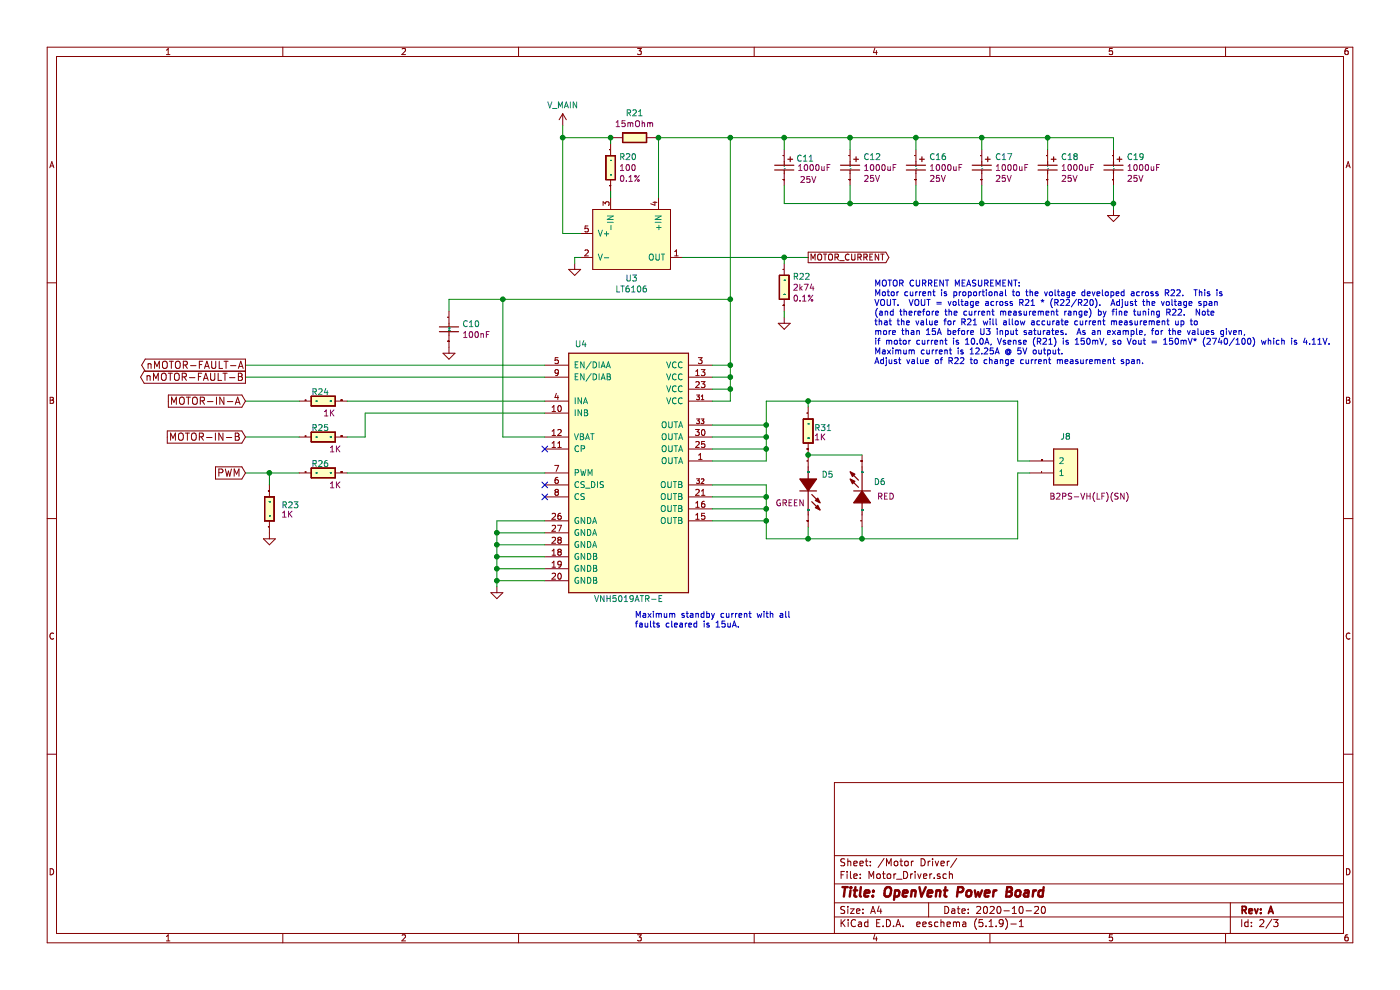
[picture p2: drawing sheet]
EESchema Schematic File Version 4
EELAYER 30 0
EELAYER END
$Descr A4 11693 8268
encoding utf-8
Sheet 2 3
Title "OpenVent Power Board"
Date "2020-10-20"
Rev "A"
Comp ""
Comment1 ""
Comment2 ""
Comment3 ""
Comment4 ""
$EndDescr
Text GLabel 2050 3950 0    60   Input ~ 0
PWM
Text GLabel 2050 3350 0    60   Input ~ 0
MOTOR-IN-A
Text GLabel 2050 3650 0    60   Input ~ 0
MOTOR-IN-B
$Comp
L OV_Power-rescue:GND-OpenVent #GND_016
U 1 1
P 9300 1750
F 0 "#GND_016" H 9300 1750 20  0001 C CNN
F 1 "GND" H 9300 1680 50  0001 C CNN
F 2 "" H 9300 1750 70  0000 C CNN
F 3 "" H 9300 1750 70  0000 C CNN
	1    9300 1750
	1    0    0    -1  
$EndComp
NoConn ~ 4550 3750
Text GLabel 2050 3050 0    60   Output ~ 0
nMOTOR-FAULT-A
Text GLabel 2050 3150 0    60   Output ~ 0
nMOTOR-FAULT-B
Wire Wire Line
	2250 3950 2050 3950
Wire Wire Line
	2500 3950 2250 3950
Wire Wire Line
	2500 3650 2050 3650
Wire Wire Line
	2500 3350 2050 3350
Wire Wire Line
	2900 3950 4550 3950
Wire Wire Line
	3050 3450 4550 3450
Wire Wire Line
	3050 3650 3050 3450
Wire Wire Line
	2900 3650 3050 3650
Wire Wire Line
	2900 3350 4550 3350
Wire Wire Line
	4150 4850 4550 4850
Wire Wire Line
	4150 4750 4550 4750
Wire Wire Line
	4150 4650 4550 4650
Wire Wire Line
	4150 4550 4550 4550
Wire Wire Line
	4150 4450 4550 4450
Wire Wire Line
	4150 4350 4150 4450
Wire Wire Line
	4200 3650 4550 3650
Wire Wire Line
	6400 4500 6400 4350
Wire Wire Line
	6750 4500 6400 4500
Wire Wire Line
	7200 4500 6750 4500
Wire Wire Line
	8500 4500 7200 4500
Wire Wire Line
	6400 4150 6400 4050
Wire Wire Line
	6400 4250 6400 4150
Wire Wire Line
	6400 4350 6400 4250
Wire Wire Line
	6400 3750 6400 3850
Wire Wire Line
	6400 3650 6400 3750
Wire Wire Line
	6400 3550 6400 3650
Wire Wire Line
	6100 3250 6100 3350
Wire Wire Line
	6100 3150 6100 3250
Wire Wire Line
	6100 3050 6100 3150
Wire Wire Line
	6550 1700 6550 1550
Wire Wire Line
	7100 1700 6550 1700
Wire Wire Line
	4150 4750 4150 4850
Wire Wire Line
	4150 4650 4150 4750
Wire Wire Line
	4150 4550 4150 4650
Wire Wire Line
	4150 4450 4150 4550
Wire Wire Line
	6750 4500 6750 4400
Wire Wire Line
	7200 4500 7200 4400
Wire Wire Line
	7100 1550 7100 1700
Connection ~ 2250 3950
Connection ~ 4150 4750
Connection ~ 4150 4650
Connection ~ 4150 4550
Connection ~ 4150 4450
Connection ~ 6100 3250
Connection ~ 6100 3150
Connection ~ 6400 4350
Connection ~ 6400 4250
Connection ~ 6400 4150
Connection ~ 6400 3750
Connection ~ 6400 3650
Connection ~ 6400 3550
Connection ~ 6750 4500
Connection ~ 7200 4500
$Comp
L OV_Power-rescue:1K_0603_Chip_Resistor,_1%,_0.1W-OpenVent R24
U 1 1
P 2600 3250
F 0 "R24" H 2600 3200 50  0000 L BNN
F 1 "1K_0603_Chip_Resistor,_1%,_0.1W" H 2800 3000 50  0001 C CNN
F 2 "Resistor_SMD:R_0603_1608Metric" H 2550 3000 60  0001 C CNN
F 3 "" H 2550 3000 60  0001 C CNN
F 4 "1%" V 950 550 50  0001 C CNN "Tolerance"
F 5 "1K" H 2750 3050 50  0000 C CNN "Val"
F 6 "0.1W" H 2600 3250 50  0001 C CNN "Watt"
	1    2600 3250
	1    0    0    -1  
$EndComp
$Comp
L OV_Power-rescue:VNH5019ATR-E-OpenVent U4
U 1 1
P 4550 4850
F 0 "U4" H 4800 6800 50  0000 L BNN
F 1 "VNH5019ATR-E" H 5250 4700 50  0000 C CNN
F 2 "Package_SO:ST_MultiPowerSO-30" H 4550 4850 50  0001 C CNN
F 3 "http://www.st.com/content/ccc/resource/technical/document/datasheet/1c/26/60/a8/3e/70/4c/e1/CD00234623.pdf/files/CD00234623.pdf/jcr:content/translations/en.CD00234623.pdf" H 4550 4850 60  0001 C CNN
F 4 "STMicroelectronics" H 4550 4850 50  0001 C CNN "Mfr"
F 5 "VNH5019ATR-E" H 4550 4850 50  0001 C CNN "Mfr_PN"
F 6 "IC MTR DRV 5.5-24V MULTIPWRSO-30" H 4550 4850 50  0001 C CNN "Desc"
F 7 "Motor Driver Power MOSFET Parallel, PWM MultiPowerSO-30" H 4550 4850 50  0001 C CNN "Detailed"
F 8 "DigiKey" H 4550 4850 50  0001 C CNN "DistName"
F 9 "497-13073-2-ND" H 4550 4850 50  0001 C CNN "Dist_PN"
	1    4550 4850
	1    0    0    -1  
$EndComp
$Comp
L OV_Power-rescue:1K_0603_Chip_Resistor,_1%,_0.1W-OpenVent R25
U 1 1
P 2600 3550
F 0 "R25" H 2600 3500 50  0000 L BNN
F 1 "1K_0603_Chip_Resistor,_1%,_0.1W" H 2850 3300 50  0001 C CNN
F 2 "Resistor_SMD:R_0603_1608Metric" H 2550 3300 60  0001 C CNN
F 3 "" H 2550 3300 60  0001 C CNN
F 4 "1%" H 2650 3350 50  0001 C CNN "Tolerance"
F 5 "1K" H 2800 3350 50  0000 C CNN "Val"
	1    2600 3550
	1    0    0    -1  
$EndComp
$Comp
L OV_Power-rescue:1K_0603_Chip_Resistor,_1%,_0.1W-OpenVent R26
U 1 1
P 2600 3850
F 0 "R26" H 2600 3800 50  0000 L BNN
F 1 "1K_0603_Chip_Resistor,_1%,_0.1W" H 2850 3600 50  0001 C CNN
F 2 "Resistor_SMD:R_0603_1608Metric" H 2600 3510 60  0001 C CNN
F 3 "" H 2600 3510 60  0001 C CNN
F 4 "1%" H 2650 3650 50  0001 C CNN "Tolerance"
F 5 "1K" H 2800 3650 50  0000 C CNN "Val"
	1    2600 3850
	1    0    0    -1  
$EndComp
$Comp
L OV_Power-rescue:LED_Red_0603_SMD-OpenVent D6
U 1 1
P 7200 4400
AR Path="/5F8DD0F3" Ref="D6"  Part="1" 
AR Path="/5FADD2CF/5F8DD0F3" Ref="D6"  Part="1" 
F 0 "D6" V 7600 4200 50  0000 L BNN
F 1 "LED_Red_0603_SMD" V 7510 4320 50  0001 C CNN
F 2 "LED_SMD:LED_0603_1608Metric" H 7510 4320 50  0001 C CNN
F 3 "http://optoelectronics.liteon.com/upload/download/DS22-2005-077/LTST-C193KRKT-5A.PDF" H 7510 4320 50  0001 C CNN
F 4 "LTST-C193KRKT-5A" V 950 550 50  0001 C CNN "Mfr_PN"
F 5 "RED" V 7450 4200 50  0000 C CNN "Colour"
F 6 "LED RED CLEAR CHIP SMD" H 7200 4400 50  0001 C CNN "Desc"
F 7 "Red 631nm LED Indication - Discrete 2V 0603 (1608 Metric)" H 7200 4400 50  0001 C CNN "Detailed"
F 8 "DigiKey" H 7200 4400 50  0001 C CNN "DistName"
F 9 "160-1830-2-ND" H 7200 4400 50  0001 C CNN "Dist_PN"
F 10 "Lite-On Inc." H 7200 4400 50  0001 C CNN "Mfr"
	1    7200 4400
	0    -1   -1   0   
$EndComp
$Comp
L OV_Power-rescue:LED_GREEN_0603_SMD-OpenVent D5
U 1 1
P 6750 3800
F 0 "D5" V 6940 3910 50  0000 L BNN
F 1 "LED_GREEN_0603_SMD" V 7040 3910 60  0001 C CNN
F 2 "LED_SMD:LED_0603_1608Metric" H 7040 3910 50  0001 C CNN
F 3 "https://www.rohm.com/datasheet/SML-D12M8W(C)/sml-d12x8(c)-e" H 7040 3910 50  0001 C CNN
F 4 "SML-D12M8WT86C" V 950 550 60  0001 C CNN "Mfr_PN"
F 5 "GREEN" V 7150 3650 50  0000 C CNN "Colour"
F 6 "LED YELLOW/GREEN 1608 SMD" H 6750 3800 50  0001 C CNN "Desc"
F 7 "Yellow-Green 572nm LED Indication - Discrete 2.2V 0603 (1608 Metric)" H 6750 3800 50  0001 C CNN "Detailed"
F 8 "DigiKey" H 6750 3800 50  0001 C CNN "DistName"
F 9 "SML-D12M8WT86CTR-ND" H 6750 3800 50  0001 C CNN "Dist_PN"
F 10 "Rohm Semiconductor" H 6750 3800 50  0001 C CNN "Mfr"
	1    6750 3800
	0    1    1    0   
$EndComp
$Comp
L OV_Power-rescue:1K_0603_Chip_Resistor,_1%,_0.1W-OpenVent R31
U 1 1
P 6850 3500
F 0 "R31" V 6950 3450 50  0000 L BNN
F 1 "1K_0603_Chip_Resistor,_1%,_0.1W" V 7050 3450 50  0001 C CNN
F 2 "Resistor_SMD:R_0603_1608Metric" H 7150 3440 60  0001 C CNN
F 3 "" H 7150 3440 60  0001 C CNN
F 4 "1%" V 950 550 50  0000 C CNN "Tolerance"
F 5 "1K" V 7000 3500 50  0000 C CNN "Val"
	1    6850 3500
	0    1    1    0   
$EndComp
$Comp
L OV_Power-rescue:1000uF_25V_Aluminium_SMD_Capacitor,_20%-OpenVent C11
U 1 1
P 6550 1250
AR Path="/5F8DD0EF" Ref="C11"  Part="1" 
AR Path="/5FADD2CF/5F8DD0EF" Ref="C11"  Part="1" 
F 0 "C11" V 6650 1350 50  0000 L BNN
F 1 "1000uF_25V_Aluminium_SMD_Capacitor,_20%" V 6800 1340 50  0001 C CNN
F 2 "Capacitor_SMD:CP_Elec_10x10" H 6550 1250 60  0001 C CNN
F 3 "https://www.digikey.com/en/product-highlight/u/united-chemi-con/mzs-series-aluminum-electrolytic-capacitors" H 6550 1250 60  0001 C CNN
F 4 "1000uF" V 6700 1500 50  0000 C CNN "Val"
F 5 "25V" V 6800 1450 50  0000 C CNN "Voltage"
F 6 "CAP ALUM 1000UF 20% 25V SMD" H 6550 1250 50  0001 C CNN "Desc"
F 7 "Aluminum Electrolytic Capacitors Radial, Can - SMD 60mOhm @ 100kHz 2000 Hrs @ 105°C" H 6550 1250 50  0001 C CNN "Detailed"
F 8 "DigiKey" H 6550 1250 50  0001 C CNN "DistName"
F 9 "565-5120-2-ND" H 6550 1250 50  0001 C CNN "Dist_PN"
F 10 "United Chemi-Con" H 6550 1250 50  0001 C CNN "Mfr"
F 11 "EMZS250ARA102MJA0G" H 6550 1250 50  0001 C CNN "Mfr_PN"
F 12 "20%" H 6550 1250 50  0001 C CNN "Tolerance"
	1    6550 1250
	0    1    1    0   
$EndComp
$Comp
L OV_Power-rescue:GND-OpenVent #GND_012
U 1 1
P 2250 4450
F 0 "#GND_012" H 2250 4450 20  0001 C CNN
F 1 "GND" H 2250 4380 50  0001 C CNN
F 2 "" H 2250 4450 70  0000 C CNN
F 3 "" H 2250 4450 70  0000 C CNN
	1    2250 4450
	1    0    0    -1  
$EndComp
$Comp
L OV_Power-rescue:1K_0603_Chip_Resistor,_1%,_0.1W-OpenVent R23
U 1 1
P 2150 4350
F 0 "R23" V 2250 4150 50  0000 R TNN
F 1 "1K_0603_Chip_Resistor,_1%,_0.1W" V 2150 4150 50  0001 C CNN
F 2 "Resistor_SMD:R_0603_1608Metric" H 2050 4210 60  0001 C CNN
F 3 "" H 2050 4210 60  0001 C CNN
F 4 "1%" V 2150 4400 50  0001 C CNN "Tolerance"
F 5 "1K" V 2200 4100 50  0000 C CNN "Val"
	1    2150 4350
	0    -1   -1   0   
$EndComp
Wire Wire Line
	2250 3950 2250 4050
Wire Wire Line
	6400 3350 6750 3350
$Comp
L OV_Power-rescue:1000uF_25V_Aluminium_SMD_Capacitor,_20%-OpenVent C12
U 1 1
P 7100 1250
AR Path="/5F9BE2A3" Ref="C12"  Part="1" 
AR Path="/5FADD2CF/5F9BE2A3" Ref="C12"  Part="1" 
F 0 "C12" V 7159 1360 50  0000 L CNN
F 1 "1000uF_25V_Aluminium_SMD_Capacitor,_20%" H 7100 1250 50  0001 C CNN
F 2 "Capacitor_SMD:CP_Elec_10x10" H 7100 1250 60  0001 C CNN
F 3 "https://www.digikey.com/en/product-highlight/u/united-chemi-con/mzs-series-aluminum-electrolytic-capacitors" H 7100 1250 60  0001 C CNN
F 4 "1000uF" V 7250 1360 50  0000 L CNN "Val"
F 5 "25V" V 7341 1360 50  0000 L CNN "Voltage"
F 6 "CAP ALUM 1000UF 20% 25V SMD" H 7100 1250 50  0001 C CNN "Desc"
F 7 "Aluminum Electrolytic Capacitors Radial, Can - SMD 60mOhm @ 100kHz 2000 Hrs @ 105°C" H 7100 1250 50  0001 C CNN "Detailed"
F 8 "DigiKey" H 7100 1250 50  0001 C CNN "DistName"
F 9 "565-5120-2-ND" H 7100 1250 50  0001 C CNN "Dist_PN"
F 10 "United Chemi-Con" H 7100 1250 50  0001 C CNN "Mfr"
F 11 "EMZS250ARA102MJA0G" H 7100 1250 50  0001 C CNN "Mfr_PN"
F 12 "20%" H 7100 1250 50  0001 C CNN "Tolerance"
	1    7100 1250
	0    1    1    0   
$EndComp
Connection ~ 6750 3800
Wire Wire Line
	6750 3800 7200 3800
Wire Wire Line
	6100 3350 5950 3350
Wire Wire Line
	6400 3850 5950 3850
Wire Wire Line
	6400 4050 5950 4050
Wire Wire Line
	6100 3250 5950 3250
Wire Wire Line
	6100 3150 5950 3150
Wire Wire Line
	6100 3050 5950 3050
Wire Wire Line
	6400 4350 5950 4350
Wire Wire Line
	6400 4250 5950 4250
Wire Wire Line
	6400 4150 5950 4150
Wire Wire Line
	6400 3750 5950 3750
Wire Wire Line
	6400 3650 5950 3650
Wire Wire Line
	6400 3550 5950 3550
$Comp
L OV_Power-rescue:V_MAIN-OpenVent #PWR020
U 1 1
P 4700 1050
F 0 "#PWR020" H 4700 900 50  0001 C CNN
F 1 "V_MAIN" H 4700 1223 50  0000 C CNN
F 2 "" H 4700 1050 50  0001 C CNN
F 3 "" H 4700 1050 50  0001 C CNN
	1    4700 1050
	1    0    0    -1  
$EndComp
Wire Wire Line
	2050 3150 4550 3150
Wire Wire Line
	2050 3050 4550 3050
Wire Wire Line
	6400 3350 6400 3550
Wire Wire Line
	6750 3400 6750 3350
Connection ~ 6750 3350
Wire Wire Line
	6750 3350 8500 3350
Text Notes 5300 5250 0    50   ~ 0
Maximum standby current with all\nfaults cleared is 15uA.
$Comp
L OV_Power-rescue:GND-OpenVent #GND_020
U 1 1
P 4150 4900
F 0 "#GND_020" H 4150 4900 20  0001 C CNN
F 1 "GND" H 4150 4830 50  0001 C CNN
F 2 "" H 4150 4900 70  0000 C CNN
F 3 "" H 4150 4900 70  0000 C CNN
	1    4150 4900
	1    0    0    -1  
$EndComp
Wire Wire Line
	4150 4900 4150 4850
Connection ~ 4150 4850
$Comp
L OV_Power-rescue:LT6106-F_ICs U3
U 1 1
P 4850 2150
F 0 "U3" H 5275 1977 50  0000 C CNN
F 1 "LT6106" H 5275 1886 50  0000 C CNN
F 2 "Package_TO_SOT_SMD:TSOT-23-5" H 5300 1900 50  0001 C CNN
F 3 "https://www.analog.com/media/en/technical-documentation/data-sheets/6106fb.pdf" H 5200 2100 50  0001 C CNN
F 4 "Analog Devices Inc." H 4850 2150 50  0001 C CNN "Mfr"
F 5 "LT6106IS5#TRPBF" H 4850 2150 50  0001 C CNN "Mfr_PN"
F 6 "IC CURR SENSE 1 CIRCUIT TSOT23-5" H 4850 2150 50  0001 C CNN "Desc"
F 7 "Current Sense Amplifier 1 Circuit  TSOT-23-5" H 4850 2150 50  0001 C CNN "Detailed"
	1    4850 2150
	1    0    0    -1  
$EndComp
Wire Wire Line
	4150 4350 4550 4350
NoConn ~ 4550 4050
NoConn ~ 4550 4150
$Comp
L OV_Power-rescue:R_0603_100_0.1W_0.1%-OpenVent R20
U 1 1
P 5200 1300
F 0 "R20" V 5209 1270 50  0000 L CNN
F 1 "R_0603_100_0.1W_0.1%" H 5200 1300 50  0001 C CNN
F 2 "Resistor_SMD:R_0603_1608Metric" H 5200 1300 60  0001 C CNN
F 3 "https://www.yageo.com/upload/media/product/productsearch/datasheet/rchip/PYu-RT_1-to-0.01_RoHS_L_12.pdf" H 5200 1300 60  0001 C CNN
F 4 "100" V 5300 1270 50  0000 L CNN "Val"
F 5 "0.1%" V 5391 1270 50  0000 L CNN "Tolerance"
F 6 "0.1W" H 5200 1300 50  0001 C CNN "Watt"
F 7 "Yageo" H 5200 1300 50  0001 C CNN "Mfr"
F 8 "RT0603BRD07100RL" H 5200 1300 50  0001 C CNN "Mfr_PN"
F 9 "RES SMD 100 OHM 0.1% 1/10W 0603" H 5200 1300 50  0001 C CNN "Desc"
F 10 "100 Ohms ±0.1% 0.1W, 1/10W Chip Resistor 0603 (1608 Metric)  Thin Film" H 5200 1300 50  0001 C CNN "Detailed"
	1    5200 1300
	0    1    1    0   
$EndComp
Wire Wire Line
	5100 1150 4700 1150
Wire Wire Line
	4700 1150 4700 1050
Wire Wire Line
	5100 1200 5100 1150
Wire Wire Line
	5100 1600 5100 1650
Wire Wire Line
	4850 1950 4700 1950
Wire Wire Line
	4700 1950 4700 1150
Connection ~ 4700 1150
Wire Wire Line
	5500 1650 5500 1150
Wire Wire Line
	5500 1150 6100 1150
Wire Wire Line
	6100 1150 6100 2500
Connection ~ 6100 3050
$Comp
L OV_Power-rescue:GND-OpenVent #GND_013
U 1 1
P 4800 2200
F 0 "#GND_013" H 4800 2200 20  0001 C CNN
F 1 "GND" H 4800 2130 50  0001 C CNN
F 2 "" H 4800 2200 70  0000 C CNN
F 3 "" H 4800 2200 70  0000 C CNN
	1    4800 2200
	1    0    0    -1  
$EndComp
Wire Wire Line
	4850 2150 4800 2150
Wire Wire Line
	4800 2150 4800 2200
$Comp
L OV_Power-rescue:GND-OpenVent #GND_014
U 1 1
P 6550 2650
F 0 "#GND_014" H 6550 2650 20  0001 C CNN
F 1 "GND" H 6550 2580 50  0001 C CNN
F 2 "" H 6550 2650 70  0000 C CNN
F 3 "" H 6550 2650 70  0000 C CNN
	1    6550 2650
	1    0    0    -1  
$EndComp
Wire Wire Line
	5700 2150 6550 2150
Wire Wire Line
	6550 2150 6550 2200
Wire Wire Line
	6550 2600 6550 2650
Text GLabel 6750 2150 2    50   Output ~ 0
MOTOR_CURRENT
Wire Wire Line
	6750 2150 6550 2150
Connection ~ 6550 2150
Text Notes 7300 3050 0    50   ~ 0
MOTOR CURRENT MEASUREMENT:\nMotor current is proportional to the voltage developed across R22.  This is\nVOUT.  VOUT = voltage across R21 * (R22/R20).  Adjust the voltage span\n(and therefore the current measurement range) by fine tuning R22.  Note\nthat the value for R21 will allow accurate current measurement up to\nmore than 15A before U3 input saturates.  As an example, for the values given,\nif motor current is 10.0A, Vsense (R21) is 150mV, so Vout = 150mV* (2740/100) which is 4.11V.\nMaximum current is 12.25A @ 5V output.\nAdjust value of R22 to change current measurement span.
Wire Wire Line
	6100 1150 6550 1150
Wire Wire Line
	6550 1150 6550 1250
Connection ~ 6100 1150
$Comp
L OV_Power-rescue:R_0603_2k74_0.1W_0.1%-OpenVent R22
U 1 1
P 6650 2300
F 0 "R22" V 6659 2270 50  0000 L CNN
F 1 "R_0603_2k74_0.1W_0.1%" H 6650 2300 50  0001 C CNN
F 2 "Resistor_SMD:R_0603_1608Metric" H 6650 2300 60  0001 C CNN
F 3 "https://www.yageo.com/upload/media/product/productsearch/datasheet/rchip/PYu-RT_1-to-0.01_RoHS_L_12.pdf" H 6650 2300 60  0001 C CNN
F 4 "2k74" V 6750 2270 50  0000 L CNN "Val"
F 5 "0.1%" V 6841 2270 50  0000 L CNN "Tolerance"
F 6 "0.1W" H 6650 2300 50  0001 C CNN "Watt"
F 7 "Yageo" H 6650 2300 50  0001 C CNN "Mfr"
F 8 "RT0603BRE072K74L" H 6650 2300 50  0001 C CNN "Mfr_PN"
F 9 "RES SMD 2.74KOHM 0.1% 1/10W 0603" H 6650 2300 50  0001 C CNN "Desc"
F 10 "2.74 kOhms ±0.1% 0.1W, 1/10W Chip Resistor 0603 (1608 Metric)  Thin Film" H 6650 2300 50  0001 C CNN "Detailed"
	1    6650 2300
	0    1    1    0   
$EndComp
$Comp
L OV_Power-rescue:R_2512_15m_cursense-OpenVent R21
U 1 1
P 5300 1150
F 0 "R21" H 5300 1357 50  0000 C CNN
F 1 "R_2512_15m_cursense" H 5530 1110 50  0001 L CNN
F 2 "Resistor_SMD:R_2512_6332Metric" H 5500 1150 50  0001 C CNN
F 3 "https://riedon.com/media/pdf/CSR.pdf" H 5500 1150 50  0001 C CNN
F 4 "15mOhm" H 5300 1266 50  0000 C CNN "Val"
F 5 "1%" H 5500 1150 50  0001 C CNN "tol"
F 6 "2W" H 5500 1150 50  0001 C CNN "Watt"
F 7 "Riedon" H 5500 1150 50  0001 C CNN "Mfr"
F 8 "CSR2512A0R015F" H 5500 1150 50  0001 C CNN "Mfr_Pn"
F 9 "RES 0.015 OHM 1% 2W 2512" H 5500 1150 50  0001 C CNN "Desc"
F 10 "15 mOhms ±1% 2W Chip Resistor 2512 (6432 Metric) Current Sense, Non-Inductive Metal Element" H 5500 1150 50  0001 C CNN "Detailed"
F 11 "CSR2512A0R015F" H 5300 1150 50  0001 C CNN "Mfr_PN"
F 12 "1%" H 5300 1150 50  0001 C CNN "Tolerance"
	1    5300 1150
	1    0    0    -1  
$EndComp
Connection ~ 5100 1150
Connection ~ 5500 1150
$Comp
L OV_Power-rescue:100nF_0603_Ceramic_Capacitor,_10%,_X7R,_25V-OpenVent C10
U 1 1
P 3850 2700
F 0 "C10" V 3854 2710 50  0000 L CNN
F 1 "100nF_0603_Ceramic_Capacitor,_10%,_X7R,_25V" H 3850 2700 50  0001 C CNN
F 2 "Capacitor_SMD:C_0603_1608Metric" H 3850 2700 50  0001 C CNN
F 3 "" H 3850 2700 50  0001 C CNN
F 4 "100nF" V 3945 2710 50  0000 L CNN "Val"
F 5 "25V" H 3850 2700 50  0001 C CNN "Voltage"
F 6 "10%" H 3850 2700 50  0001 C CNN "Tolerance"
	1    3850 2700
	0    1    1    0   
$EndComp
$Comp
L OV_Power-rescue:GND-OpenVent #GND_0101
U 1 1
P 3750 2900
F 0 "#GND_0101" H 3750 2900 20  0001 C CNN
F 1 "GND" H 3750 2830 50  0001 C CNN
F 2 "" H 3750 2900 70  0000 C CNN
F 3 "" H 3750 2900 70  0000 C CNN
	1    3750 2900
	1    0    0    -1  
$EndComp
Wire Wire Line
	3750 2600 3750 2500
Wire Wire Line
	3750 2500 4200 2500
Wire Wire Line
	4200 2500 4200 3650
$Comp
L OV_Power-rescue:1000uF_25V_Aluminium_SMD_Capacitor,_20%-OpenVent C16
U 1 1
P 7650 1250
AR Path="/5FE5727D" Ref="C16"  Part="1" 
AR Path="/5FADD2CF/5FE5727D" Ref="C16"  Part="1" 
F 0 "C16" V 7709 1360 50  0000 L CNN
F 1 "1000uF_25V_Aluminium_SMD_Capacitor,_20%" H 7650 1250 50  0001 C CNN
F 2 "Capacitor_SMD:CP_Elec_10x10" H 7650 1250 60  0001 C CNN
F 3 "https://www.digikey.com/en/product-highlight/u/united-chemi-con/mzs-series-aluminum-electrolytic-capacitors" H 7650 1250 60  0001 C CNN
F 4 "1000uF" V 7800 1360 50  0000 L CNN "Val"
F 5 "25V" V 7891 1360 50  0000 L CNN "Voltage"
F 6 "CAP ALUM 1000UF 20% 25V SMD" H 7650 1250 50  0001 C CNN "Desc"
F 7 "Aluminum Electrolytic Capacitors Radial, Can - SMD 60mOhm @ 100kHz 2000 Hrs @ 105°C" H 7650 1250 50  0001 C CNN "Detailed"
F 8 "DigiKey" H 7650 1250 50  0001 C CNN "DistName"
F 9 "565-5120-2-ND" H 7650 1250 50  0001 C CNN "Dist_PN"
F 10 "United Chemi-Con" H 7650 1250 50  0001 C CNN "Mfr"
F 11 "EMZS250ARA102MJA0G" H 7650 1250 50  0001 C CNN "Mfr_PN"
F 12 "20%" H 7650 1250 50  0001 C CNN "Tolerance"
	1    7650 1250
	0    1    1    0   
$EndComp
$Comp
L OV_Power-rescue:1000uF_25V_Aluminium_SMD_Capacitor,_20%-OpenVent C17
U 1 1
P 8200 1250
AR Path="/5FE579F4" Ref="C17"  Part="1" 
AR Path="/5FADD2CF/5FE579F4" Ref="C17"  Part="1" 
F 0 "C17" V 8259 1360 50  0000 L CNN
F 1 "1000uF_25V_Aluminium_SMD_Capacitor,_20%" H 8200 1250 50  0001 C CNN
F 2 "Capacitor_SMD:CP_Elec_10x10" H 8200 1250 60  0001 C CNN
F 3 "https://www.digikey.com/en/product-highlight/u/united-chemi-con/mzs-series-aluminum-electrolytic-capacitors" H 8200 1250 60  0001 C CNN
F 4 "1000uF" V 8350 1360 50  0000 L CNN "Val"
F 5 "25V" V 8441 1360 50  0000 L CNN "Voltage"
F 6 "CAP ALUM 1000UF 20% 25V SMD" H 8200 1250 50  0001 C CNN "Desc"
F 7 "Aluminum Electrolytic Capacitors Radial, Can - SMD 60mOhm @ 100kHz 2000 Hrs @ 105°C" H 8200 1250 50  0001 C CNN "Detailed"
F 8 "DigiKey" H 8200 1250 50  0001 C CNN "DistName"
F 9 "565-5120-2-ND" H 8200 1250 50  0001 C CNN "Dist_PN"
F 10 "United Chemi-Con" H 8200 1250 50  0001 C CNN "Mfr"
F 11 "EMZS250ARA102MJA0G" H 8200 1250 50  0001 C CNN "Mfr_PN"
F 12 "20%" H 8200 1250 50  0001 C CNN "Tolerance"
	1    8200 1250
	0    1    1    0   
$EndComp
$Comp
L OV_Power-rescue:1000uF_25V_Aluminium_SMD_Capacitor,_20%-OpenVent C18
U 1 1
P 8750 1250
AR Path="/5FE58241" Ref="C18"  Part="1" 
AR Path="/5FADD2CF/5FE58241" Ref="C18"  Part="1" 
F 0 "C18" V 8809 1360 50  0000 L CNN
F 1 "1000uF_25V_Aluminium_SMD_Capacitor,_20%" H 8750 1250 50  0001 C CNN
F 2 "Capacitor_SMD:CP_Elec_10x10" H 8750 1250 60  0001 C CNN
F 3 "https://www.digikey.com/en/product-highlight/u/united-chemi-con/mzs-series-aluminum-electrolytic-capacitors" H 8750 1250 60  0001 C CNN
F 4 "1000uF" V 8900 1360 50  0000 L CNN "Val"
F 5 "25V" V 8991 1360 50  0000 L CNN "Voltage"
F 6 "CAP ALUM 1000UF 20% 25V SMD" H 8750 1250 50  0001 C CNN "Desc"
F 7 "Aluminum Electrolytic Capacitors Radial, Can - SMD 60mOhm @ 100kHz 2000 Hrs @ 105°C" H 8750 1250 50  0001 C CNN "Detailed"
F 8 "DigiKey" H 8750 1250 50  0001 C CNN "DistName"
F 9 "565-5120-2-ND" H 8750 1250 50  0001 C CNN "Dist_PN"
F 10 "United Chemi-Con" H 8750 1250 50  0001 C CNN "Mfr"
F 11 "EMZS250ARA102MJA0G" H 8750 1250 50  0001 C CNN "Mfr_PN"
F 12 "20%" H 8750 1250 50  0001 C CNN "Tolerance"
	1    8750 1250
	0    1    1    0   
$EndComp
$Comp
L OV_Power-rescue:1000uF_25V_Aluminium_SMD_Capacitor,_20%-OpenVent C19
U 1 1
P 9300 1250
AR Path="/5FE58A16" Ref="C19"  Part="1" 
AR Path="/5FADD2CF/5FE58A16" Ref="C19"  Part="1" 
F 0 "C19" V 9359 1360 50  0000 L CNN
F 1 "1000uF_25V_Aluminium_SMD_Capacitor,_20%" H 9300 1250 50  0001 C CNN
F 2 "Capacitor_SMD:CP_Elec_10x10" H 9300 1250 60  0001 C CNN
F 3 "https://www.digikey.com/en/product-highlight/u/united-chemi-con/mzs-series-aluminum-electrolytic-capacitors" H 9300 1250 60  0001 C CNN
F 4 "1000uF" V 9450 1360 50  0000 L CNN "Val"
F 5 "25V" V 9541 1360 50  0000 L CNN "Voltage"
F 6 "CAP ALUM 1000UF 20% 25V SMD" H 9300 1250 50  0001 C CNN "Desc"
F 7 "Aluminum Electrolytic Capacitors Radial, Can - SMD 60mOhm @ 100kHz 2000 Hrs @ 105°C" H 9300 1250 50  0001 C CNN "Detailed"
F 8 "DigiKey" H 9300 1250 50  0001 C CNN "DistName"
F 9 "565-5120-2-ND" H 9300 1250 50  0001 C CNN "Dist_PN"
F 10 "United Chemi-Con" H 9300 1250 50  0001 C CNN "Mfr"
F 11 "EMZS250ARA102MJA0G" H 9300 1250 50  0001 C CNN "Mfr_PN"
F 12 "20%" H 9300 1250 50  0001 C CNN "Tolerance"
	1    9300 1250
	0    1    1    0   
$EndComp
Wire Wire Line
	6550 1150 7100 1150
Wire Wire Line
	9300 1150 9300 1250
Connection ~ 6550 1150
Wire Wire Line
	8750 1150 8750 1250
Connection ~ 8750 1150
Wire Wire Line
	8750 1150 9300 1150
Wire Wire Line
	8200 1250 8200 1150
Connection ~ 8200 1150
Wire Wire Line
	8200 1150 8750 1150
Wire Wire Line
	7650 1250 7650 1150
Connection ~ 7650 1150
Wire Wire Line
	7650 1150 8200 1150
Wire Wire Line
	7100 1250 7100 1150
Connection ~ 7100 1150
Wire Wire Line
	7100 1150 7650 1150
Wire Wire Line
	7100 1700 7650 1700
Wire Wire Line
	9300 1700 9300 1750
Connection ~ 7100 1700
Wire Wire Line
	9300 1550 9300 1700
Connection ~ 9300 1700
Wire Wire Line
	8750 1550 8750 1700
Connection ~ 8750 1700
Wire Wire Line
	8750 1700 9300 1700
Wire Wire Line
	8200 1550 8200 1700
Connection ~ 8200 1700
Wire Wire Line
	8200 1700 8750 1700
Wire Wire Line
	7650 1550 7650 1700
Connection ~ 7650 1700
Wire Wire Line
	7650 1700 8200 1700
Wire Wire Line
	4200 2500 6100 2500
Connection ~ 4200 2500
Connection ~ 6100 2500
Wire Wire Line
	6100 2500 6100 3050
$Comp
L OV_Power-rescue:CONN_HEADER_R_A_2POS_JST_10A-OpenVent J8
U 1 1
P 8600 3850
F 0 "J8" H 8900 3650 50  0000 C CNN
F 1 "CONN_HEADER_R_A_2POS_JST_10A" H 8800 4050 50  0001 C CNN
F 2 "OpenVent:JST_B2PS-VHLSN" H 8800 4050 50  0001 C CNN
F 3 "http://www.jst-mfg.com/product/pdf/eng/eVH.pdf" H 8800 4050 50  0001 C CNN
F 4 "JST Sales America Inc." H 8600 3850 50  0001 C CNN "Mfr"
F 5 "B2PS-VH(LF)(SN)" H 9100 4150 50  0000 C CNN "Mfr_PN"
F 6 "CONN HEADER R/A 2POS 3.96MM" H 8600 3850 50  0001 C CNN "Desc"
F 7 "Connector Header Through Hole, Right Angle 2 position 0.156\" (3.96mm)" H 8600 3850 50  0001 C CNN "Detailed"
	1    8600 3850
	1    0    0    1   
$EndComp
Wire Wire Line
	8500 3350 8500 3850
Wire Wire Line
	8500 3850 8600 3850
Wire Wire Line
	8600 3950 8500 3950
Wire Wire Line
	8500 3950 8500 4500
$EndSCHEMATC
